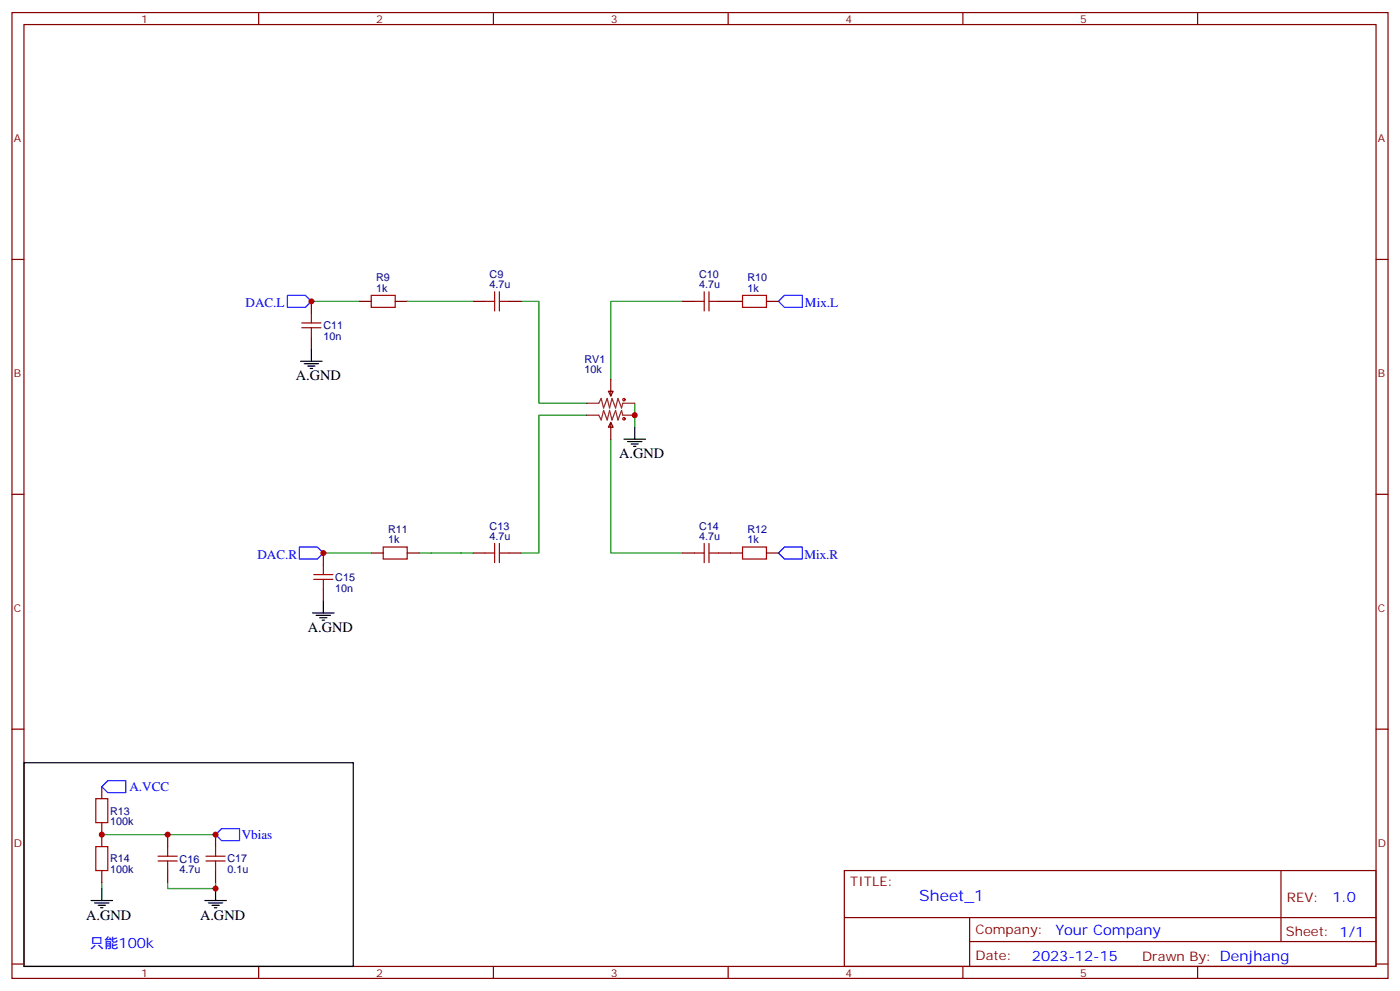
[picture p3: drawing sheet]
<svg xmlns="http://www.w3.org/2000/svg" width="412mm" height="292mm" viewBox="0 0 412 292" stroke-linecap="round" stroke-linejoin="round" font-family="sans-serif">
<g fill="none" stroke="#870000" stroke-width=".35">
<path d="M3.5 3.7h405.4v284.3h-405.4zM7.1 7.2h398.2v277.3h-398.2zM76.2 3.7v3.5M145.3 3.7v3.5M214.5 3.7v3.5M283.6 3.7v3.5M352.8 3.7v3.5M3.5 76.4h3.6M405.3 76.4h3.6M91.7 88.7v3.6M91.7 99.3v3.5M105.8 88.7h3.6"/>
<path d="M116.4 88.7h3.5M139.3 88.7h3.6M149.9 88.7h3.6M201.1 88.7h3.5M211.7 88.7h7M225.8 88.7h3.5M179.2 115.2h1.4l-.7 1.4zM179.9 111.7v4.9M179.9 124.4l.7 1.4h-1.4zM179.9 124.4v4.9M3.5 145.5h3.6M405.3 145.5h3.6"/>
<path d="M95.2 162.8v3.5M95.2 173.4v3.5M109.4 162.8h3.5M119.9 162.8h3.6M139.3 162.8h3.6M149.9 162.8h3.6M201.1 162.8h3.5M211.7 162.8h7M225.8 162.8h3.5M3.5 214.7h3.6M405.3 214.7h3.6M30 231.6v3.5"/>
<path d="M30 242.2v7M30 256.3v3.5M49.4 245.7v3.5M49.4 256.3v3.5M63.5 245.7v3.5M63.5 256.3v3.5M248.7 256.3h156.6v28.2h-156.6zM377.3 256.3v20.9M248.7 270.1h156.5M285.6 277.2h119.6M285.6 270.1v14.2M3.5 283.8h3.6"/>
<path d="M76.2 284.5v3.5M145.3 284.5v3.5M214.5 284.5v3.5M283.6 284.5v3.5M352.8 284.5v3.5M405.3 283.8h3.6"/>
</g>
<path d="M91.7 88.7h14.1M119.9 88.7h19.4M153.5 88.7h5.2v30h14.2M201.1 88.7h-21.2v23M187 118.7v7.1M172.9 122.2h-14.2v40.6h-5.2M179.9 129.3v33.5h21.2M95.2 162.8h14.2M123.5 162.8h15.8M30 245.7h33.5M30 259.8v1.8M49.4 259.8v1.8h14.1v-1.8" fill="none" stroke="#008700" stroke-width=".35"/>
<g fill="none" stroke="#000" stroke-width=".35">
<path d="M88.5 106.4h6.4M89.6 107.1h4.2M90.7 107.8h2.1M91.4 108.5h.7M91.7 102.8v3.6M183.8 129.3h6.3M184.9 130h4.2M185.9 130.7h2.1M186.6 131.4h.7M187 125.8v3.5M95.2 176.9v3.5M92.1 180.4h6.3"/>
<path d="M93.1 181.2h4.3M94.2 181.9h2.1M94.9 182.6h.7M7.1 224.5h97v60h-97zM26.8 265.1h6.4M27.9 265.8h4.2M28.9 266.5h2.1M29.6 267.2h.7M30 261.6v3.5M60.3 265.1h6.4M61.4 265.8h4.2M62.4 266.5h2.2"/>
<path d="M63.1 267.2h.8M63.5 261.6v3.5"/>
</g>
<g fill="none" stroke="#a10000" stroke-width=".35">
<path d="M88.9 96.5h5.6M88.9 95.1h5.6M91.7 92.3v2.8M91.7 96.5v2.8M109.4 87h7v3.5h-7zM142.9 88.7h2.8M145.7 85.9v5.6M147.1 88.7h2.8M147.1 85.9v5.6M204.6 88.7h2.8M207.4 85.9v5.6M208.8 85.9v5.6"/>
<path d="M208.8 88.7h2.9M218.7 87h7.1v3.5h-7.1zM145.7 160v5.6M147.1 160v5.6M207.4 160v5.6M208.8 160v5.6M92.4 170.6h5.7M92.4 169.2h5.7M95.2 166.3v2.9M95.2 170.6v2.8M112.9 161h7v3.6h-7zM142.9 162.8h2.8"/>
<path d="M147.1 162.8h2.8M204.6 162.8h2.8M208.8 162.8h2.9M218.7 161h7.1v3.6h-7.1zM28.2 235.1h3.5v7.1h-3.5zM28.2 249.2h3.5v7.1h-3.5zM46.6 253.5h5.6M46.6 252.1h5.6M49.4 249.2v2.9M49.4 253.5v2.8M60.7 253.5h5.6M60.7 252.1h5.6"/>
<path d="M63.5 249.2v2.9M63.5 253.5v2.8"/>
<circle cx="183.8" cy="117.7" r=".35"/>
<circle cx="183.8" cy="123.3" r=".35"/>
</g>
<path d="M84.7 87h5.3l1.7 1.7-1.7 1.8h-5.3zM231.1 87h5.3v3.5h-5.3l-1.8-1.8zM88.2 161h5.3l1.7 1.8-1.7 1.8h-5.3zM231.1 161h5.3v3.6h-5.3l-1.8-1.8zM31.7 229.8h5.3v3.6h-5.3l-1.7-1.8zM63.5 245.7l1.8-1.8h5.3v3.6h-5.3z" fill="none" stroke="#00f" stroke-width=".35"/>
<path d="M172.9 118.7h3.5l.7-1.4 .7 2.8 1.1-2.8 .7 2.8 .7-2.8 1 2.8 .7-2.8 1.1 2.8 .3-1.4h3.6M172.9 122.2h3.5l.7 1.4 .7-2.8 1.1 2.8 .7-2.8 .7 2.8 1-2.8 .7 2.8 1.1-2.8 .3 1.4h3.6" fill="none" stroke="#8c2424" stroke-width=".35"/>
<g fill="#c00">
<circle cx="63.5" cy="245.7" r=".88"/>
<circle cx="63.5" cy="261.6" r=".88"/>
<circle cx="30" cy="245.7" r=".88"/>
<circle cx="187" cy="122.2" r=".88"/>
<circle cx="49.4" cy="245.7" r=".88"/>
<circle cx="95.3" cy="162.8" r=".88"/>
<circle cx="91.7" cy="88.7" r=".88"/>
</g>
<text font-size="4.6" fill="#00f" x="270.8" y="265.3">Sheet_1</text>
<g font-size="4.2">
<text x="87.1" y="112">A.GND</text>
<text x="182.4" y="134.9">A.GND</text>
<text x="90.7" y="186.1">A.GND</text>
<text x="25.4" y="270.8">A.GND</text>
<text x="58.9" y="270.8">A.GND</text>
</g>
<g font-size="4.2" fill="#00f">
<text x="392.5" y="265.6">1.0</text>
<text x="310.9" y="275.1">Your Company</text>
<text x="26.5" y="279.2">只能100k</text>
<text x="304" y="282.9">2023-12-15</text>
</g>
<g font-size="3.9" fill="#00f">
<text x="72.3" y="90.5">DAC.L</text>
<text x="237.1" y="90.5">Mix.L</text>
<text x="75.8" y="164.6">DAC.R</text>
<text x="236.9" y="164.6">Mix.R</text>
<text x="38.1" y="232.9">A.VCC</text>
<text x="71.2" y="247">Vbias</text>
</g>
<g font-size="3.9" fill="#800">
<text x="250.5" y="260.9">TITLE:</text>
<text x="379.1" y="265.6">REV:</text>
<text x="287.4" y="275.1">Company:</text>
<text x="378.7" y="275.7">Sheet: 1/1</text>
<text x="287.4" y="282.8">Date:</text>
<text x="336.4" y="282.8">Draw</text>
<text x="346.6" y="282.8">n By: Denjhang</text>
</g>
<g font-size="3.2" fill="#800">
<text x="41.6" y="6.7">1</text>
<text x="110.8" y="6.7">2</text>
<text x="179.9" y="6.7">3</text>
<text x="249.1" y="6.7">4</text>
<text x="318.2" y="6.7">5</text>
<text x="4.1" y="41.8">A</text>
<text x="405.9" y="41.8">A</text>
<text x="4.1" y="110.9">B</text>
<text x="405.9" y="110.9">B</text>
<text x="4.1" y="180.1">C</text>
<text x="405.9" y="180.1">C</text>
<text x="4.1" y="249.2">D</text>
<text x="405.9" y="249.2">D</text>
<text x="41.6" y="287.5">1</text>
<text x="110.8" y="287.5">2</text>
<text x="179.9" y="287.5">3</text>
<text x="249.1" y="287.5">4</text>
<text x="318.2" y="287.5">5</text>
</g>
<g font-size="3.2" fill="#000080">
<text x="110.8" y="82.7">R9</text>
<text x="144.2" y="81.8">C9</text>
<text x="206" y="81.8">C10</text>
<text x="220.1" y="82.7">R10</text>
<text x="110.8" y="85.9">1k</text>
<text x="144.2" y="84.8">4.7u</text>
<text x="206" y="84.8">4.7u</text>
<text x="220.1" y="85.9">1k</text>
<text x="95.2" y="100.1">10n</text>
<text x="95.2" y="96.9">C11</text>
<text x="172.2" y="106.8">RV1</text>
<text x="172.2" y="109.9">10k</text>
<text x="144.2" y="155.9">C13</text>
<text x="206" y="155.9">C14</text>
<text x="114.3" y="160">1k</text>
<text x="114.3" y="156.8">R11</text>
<text x="144.2" y="158.9">4.7u</text>
<text x="206" y="158.9">4.7u</text>
<text x="220.1" y="160">1k</text>
<text x="220.1" y="156.8">R12</text>
<text x="98.8" y="171">C15</text>
<text x="98.8" y="174.2">10n</text>
<text x="32.5" y="239.8">R13</text>
<text x="32.5" y="243">100k</text>
<text x="32.5" y="257.1">100k</text>
<text x="32.5" y="253.9">R14</text>
<text x="52.9" y="257.1">4.7u</text>
<text x="52.9" y="253.9">C16</text>
<text x="67" y="257.1">0.1u</text>
<text x="67" y="253.9">C17</text>
</g>
</svg>
